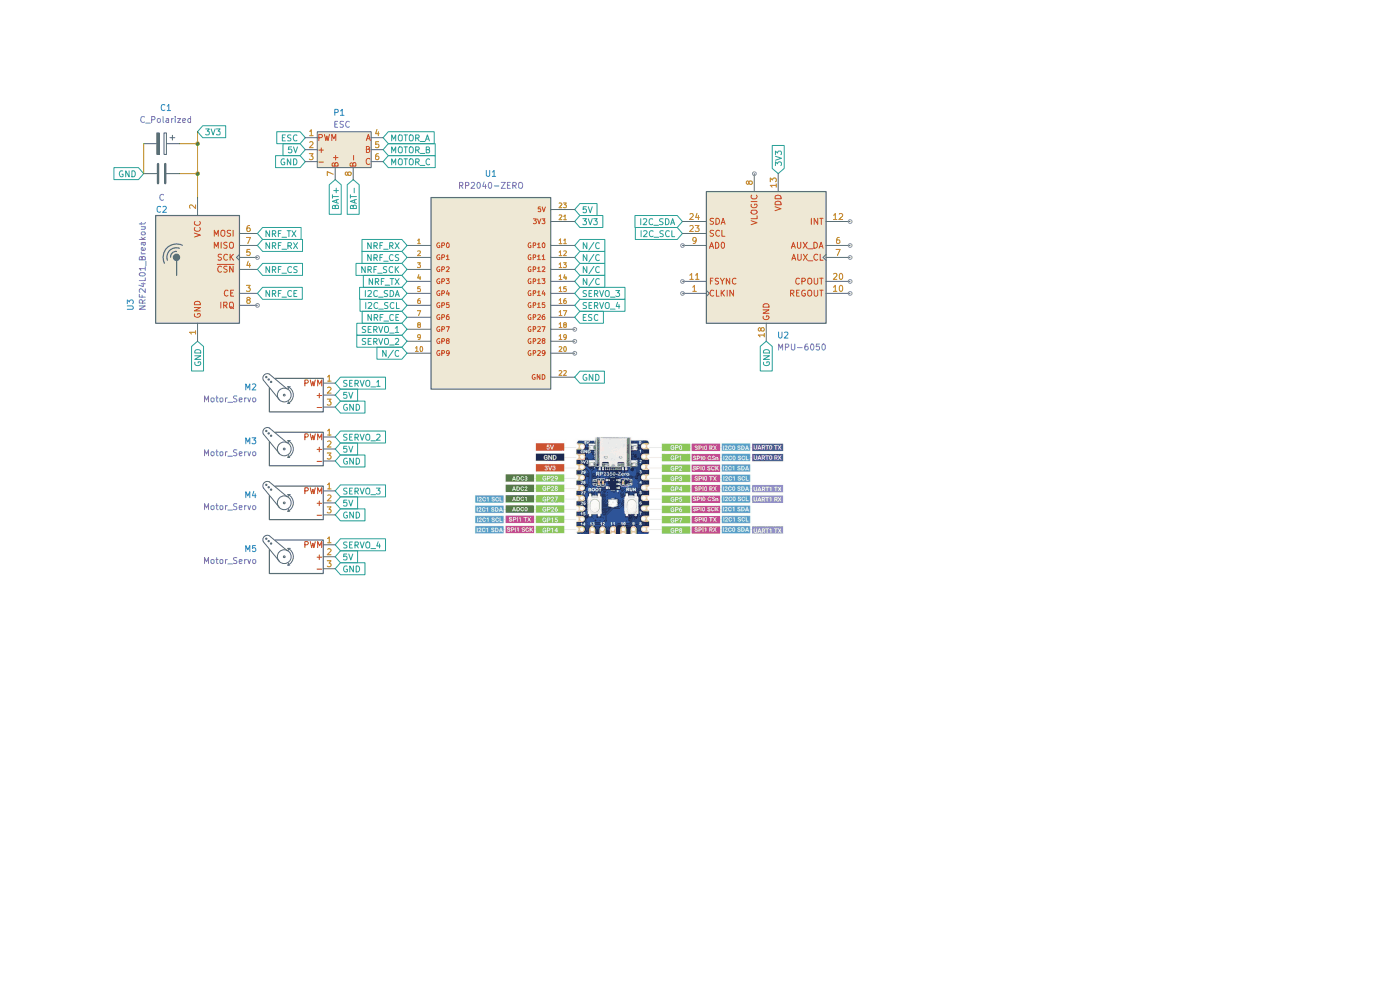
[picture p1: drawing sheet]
(kicad_sch
 (version 20231120)
 (generator "eeschema")
 (generator_version "8.0")
 (paper "A4")
 (lib_symbols
  (symbol "Device:C"
   (pin_numbers hide)
   (pin_names
    (offset 0.254)) (exclude_from_sim no) (in_bom yes) (on_board yes)
   (property "Reference" "C" (at 0.635 2.54 0) (effects (font (size 1.27 1.27)) (justify left)))
   (property "Value" "C" (at 0.635 -2.54 0) (effects (font (size 1.27 1.27)) (justify left)))
   (property "Footprint" "" (at 0.9652 -3.81 0) (effects (font (size 1.27 1.27)) (hide yes)))
   (property "Datasheet" "~" (at 0 0 0) (effects (font (size 1.27 1.27)) (hide yes)))
   (property "Description" "Unpolarized capacitor" (at 0 0 0) (effects (font (size 1.27 1.27)) (hide yes)))
   (symbol "C_0_1"
    (polyline (pts (xy -2.032 -0.762) (xy 2.032 -0.762)) (stroke (width 0.508) (type default)) (fill (type none)))
    (polyline (pts (xy -2.032 0.762) (xy 2.032 0.762)) (stroke (width 0.508) (type default)) (fill (type none))))
   (symbol "C_1_1"
    (pin passive line (at 0 3.81 270) (length 2.794) (name "~" (effects (font (size 1.27 1.27)))) (number "1" (effects (font (size 1.27 1.27)))))
    (pin passive line (at 0 -3.81 90) (length 2.794) (name "~" (effects (font (size 1.27 1.27)))) (number "2" (effects (font (size 1.27 1.27)))))))
  (symbol "Device:C_Polarized"
   (pin_numbers hide)
   (pin_names
    (offset 0.254)) (exclude_from_sim no) (in_bom yes) (on_board yes)
   (property "Reference" "C" (at 0.635 2.54 0) (effects (font (size 1.27 1.27)) (justify left)))
   (property "Value" "C_Polarized" (at 0.635 -2.54 0) (effects (font (size 1.27 1.27)) (justify left)))
   (property "Footprint" "" (at 0.9652 -3.81 0) (effects (font (size 1.27 1.27)) (hide yes)))
   (property "Datasheet" "~" (at 0 0 0) (effects (font (size 1.27 1.27)) (hide yes)))
   (property "Description" "Polarized capacitor" (at 0 0 0) (effects (font (size 1.27 1.27)) (hide yes)))
   (symbol "C_Polarized_0_1"
    (rectangle (start -2.286 0.508) (end 2.286 1.016) (stroke (width 0) (type default)) (fill (type none)))
    (polyline (pts (xy -1.778 2.286) (xy -0.762 2.286)) (stroke (width 0) (type default)) (fill (type none)))
    (polyline (pts (xy -1.27 2.794) (xy -1.27 1.778)) (stroke (width 0) (type default)) (fill (type none)))
    (rectangle (start 2.286 -0.508) (end -2.286 -1.016) (stroke (width 0) (type default)) (fill (type outline))))
   (symbol "C_Polarized_1_1"
    (pin passive line (at 0 3.81 270) (length 2.794) (name "~" (effects (font (size 1.27 1.27)))) (number "1" (effects (font (size 1.27 1.27)))))
    (pin passive line (at 0 -3.81 90) (length 2.794) (name "~" (effects (font (size 1.27 1.27)))) (number "2" (effects (font (size 1.27 1.27)))))))
  (symbol "Motor:Motor_Servo"
   (pin_names
    (offset 0.0254)) (exclude_from_sim no) (in_bom yes) (on_board yes)
   (property "Reference" "M" (at -5.08 4.445 0) (effects (font (size 1.27 1.27)) (justify left)))
   (property "Value" "Motor_Servo" (at -5.08 -4.064 0) (effects (font (size 1.27 1.27)) (justify left top)))
   (property "Footprint" "" (at 0 -4.826 0) (effects (font (size 1.27 1.27)) (hide yes)))
   (property "Datasheet" "http://forums.parallax.com/uploads/attachments/46831/74481.png" (at 0 -4.826 0) (effects (font (size 1.27 1.27)) (hide yes)))
   (property "Description" "Servo Motor (Futaba, HiTec, JR connector)" (at 0 0 0) (effects (font (size 1.27 1.27)) (hide yes)))
   (symbol "Motor_Servo_0_1"
    (polyline (pts (xy 2.413 -1.778) (xy 2.032 -1.778)) (stroke (width 0) (type default)) (fill (type none)))
    (polyline (pts (xy 2.413 -1.778) (xy 2.286 -1.397)) (stroke (width 0) (type default)) (fill (type none)))
    (polyline (pts (xy 2.413 1.778) (xy 1.905 1.778)) (stroke (width 0) (type default)) (fill (type none)))
    (polyline (pts (xy 2.413 1.778) (xy 2.286 1.397)) (stroke (width 0) (type default)) (fill (type none)))
    (polyline (pts (xy 6.35 4.445) (xy 2.54 1.27)) (stroke (width 0) (type default)) (fill (type none)))
    (polyline (pts (xy 7.62 3.175) (xy 4.191 -1.016)) (stroke (width 0) (type default)) (fill (type none)))
    (polyline (pts (xy 5.08 3.556) (xy -5.08 3.556) (xy -5.08 -3.556) (xy 6.35 -3.556) (xy 6.35 1.524)) (stroke (width 0.254) (type default)) (fill (type none)))
    (arc (start 2.413 1.778) (mid 1.2406 0) (end 2.413 -1.778) (stroke (width 0) (type default)) (fill (type none)))
    (circle (center 3.175 0) (radius 0.1778) (stroke (width 0) (type default)) (fill (type none)))
    (circle (center 3.175 0) (radius 1.4224) (stroke (width 0) (type default)) (fill (type none)))
    (circle (center 5.969 2.794) (radius 0.127) (stroke (width 0) (type default)) (fill (type none)))
    (circle (center 6.477 3.302) (radius 0.127) (stroke (width 0) (type default)) (fill (type none)))
    (circle (center 6.985 3.81) (radius 0.127) (stroke (width 0) (type default)) (fill (type none)))
    (arc (start 7.62 3.175) (mid 7.4485 4.2735) (end 6.35 4.445) (stroke (width 0) (type default)) (fill (type none))))
   (symbol "Motor_Servo_1_1"
    (pin passive line (at -7.62 2.54 0) (length 2.54) (name "PWM" (effects (font (size 1.27 1.27)))) (number "1" (effects (font (size 1.27 1.27)))))
    (pin passive line (at -7.62 0 0) (length 2.54) (name "+" (effects (font (size 1.27 1.27)))) (number "2" (effects (font (size 1.27 1.27)))))
    (pin passive line (at -7.62 -2.54 0) (length 2.54) (name "-" (effects (font (size 1.27 1.27)))) (number "3" (effects (font (size 1.27 1.27)))))))
  (symbol "Motor_Servo_1"
   (pin_names
    (offset 0.0254)) (exclude_from_sim no) (in_bom yes) (on_board yes)
   (property "Reference" "P1" (at -1.778 7.874 0) (effects (font (size 1.27 1.27)) (justify left)))
   (property "Value" "ESC" (at -1.778 5.334 0) (effects (font (size 1.27 1.27)) (justify left)))
   (property "Footprint" "" (at 0 -4.826 0) (effects (font (size 1.27 1.27)) (hide yes)))
   (property "Datasheet" "http://forums.parallax.com/uploads/attachments/46831/74481.png" (at 0 -4.826 0) (effects (font (size 1.27 1.27)) (hide yes)))
   (property "Description" "Servo Motor (Futaba, HiTec, JR connector)" (at 0 0 0) (effects (font (size 1.27 1.27)) (hide yes)))
   (symbol "Motor_Servo_1_0_1"
    (rectangle (start -5.08 3.81) (end 6.35 -3.81) (stroke (width 0) (type default)) (fill (type background))))
   (symbol "Motor_Servo_1_1_1"
    (pin passive line (at -7.62 2.54 0) (length 2.54) (name "PWM" (effects (font (size 1.27 1.27)))) (number "1" (effects (font (size 1.27 1.27)))))
    (pin passive line (at -7.62 0 0) (length 2.54) (name "+" (effects (font (size 1.27 1.27)))) (number "2" (effects (font (size 1.27 1.27)))))
    (pin passive line (at -7.62 -2.54 0) (length 2.54) (name "-" (effects (font (size 1.27 1.27)))) (number "3" (effects (font (size 1.27 1.27)))))
    (pin passive line (at 8.89 2.54 180) (length 2.54) (name "A" (effects (font (size 1.27 1.27)))) (number "4" (effects (font (size 1.27 1.27)))))
    (pin passive line (at 8.89 0 180) (length 2.54) (name "B" (effects (font (size 1.27 1.27)))) (number "5" (effects (font (size 1.27 1.27)))))
    (pin passive line (at 8.89 -2.54 180) (length 2.54) (name "C" (effects (font (size 1.27 1.27)))) (number "6" (effects (font (size 1.27 1.27)))))
    (pin passive line (at -1.27 -6.35 90) (length 2.54) (name "B+" (effects (font (size 1.27 1.27)))) (number "7" (effects (font (size 1.27 1.27)))))
    (pin passive line (at 2.54 -6.35 90) (length 2.54) (name "B-" (effects (font (size 1.27 1.27)))) (number "8" (effects (font (size 1.27 1.27)))))))
  (symbol "RF:NRF24L01_Breakout"
   (pin_names
    (offset 1.016)) (exclude_from_sim no) (in_bom yes) (on_board yes)
   (property "Reference" "U" (at -8.89 12.7 0) (effects (font (size 1.27 1.27)) (justify left)))
   (property "Value" "NRF24L01_Breakout" (at 3.81 12.7 0) (effects (font (size 1.27 1.27)) (justify left)))
   (property "Footprint" "RF_Module:nRF24L01_Breakout" (at 3.81 15.24 0) (effects (font (size 1.27 1.27)
    (italic yes)) (justify left) (hide yes)))
   (property "Datasheet" "http://www.nordicsemi.com/eng/content/download/2730/34105/file/nRF24L01_Product_Specification_v2_0.pdf" (at 0 -2.54 0) (effects (font (size 1.27 1.27)) (hide yes)))
   (property "Description" "Ultra low power 2.4GHz RF Transceiver, Carrier PCB" (at 0 0 0) (effects (font (size 1.27 1.27)) (hide yes)))
   (symbol "NRF24L01_Breakout_0_1"
    (rectangle (start -8.89 11.43) (end 8.89 -11.43) (stroke (width 0.254) (type default)) (fill (type background)))
    (polyline (pts (xy 4.445 1.905) (xy 4.445 -1.27)) (stroke (width 0.254) (type default)) (fill (type none)))
    (circle (center 4.445 2.54) (radius 0.635) (stroke (width 0.254) (type default)) (fill (type outline)))
    (arc (start 5.715 2.54) (mid 5.3521 3.4546) (end 4.445 3.81) (stroke (width 0.254) (type default)) (fill (type none)))
    (arc (start 6.35 1.905) (mid 5.8763 3.9854) (end 3.81 4.445) (stroke (width 0.254) (type default)) (fill (type none)))
    (arc (start 6.985 1.27) (mid 6.453 4.548) (end 3.175 5.08) (stroke (width 0.254) (type default)) (fill (type none))))
   (symbol "NRF24L01_Breakout_1_1"
    (pin power_in line (at 0 -15.24 90) (length 3.81) (name "GND" (effects (font (size 1.27 1.27)))) (number "1" (effects (font (size 1.27 1.27)))))
    (pin power_in line (at 0 15.24 270) (length 3.81) (name "VCC" (effects (font (size 1.27 1.27)))) (number "2" (effects (font (size 1.27 1.27)))))
    (pin input line (at -12.7 -5.08 0) (length 3.81) (name "CE" (effects (font (size 1.27 1.27)))) (number "3" (effects (font (size 1.27 1.27)))))
    (pin input line (at -12.7 0 0) (length 3.81) (name "~{CSN}" (effects (font (size 1.27 1.27)))) (number "4" (effects (font (size 1.27 1.27)))))
    (pin input clock (at -12.7 2.54 0) (length 3.81) (name "SCK" (effects (font (size 1.27 1.27)))) (number "5" (effects (font (size 1.27 1.27)))))
    (pin input line (at -12.7 7.62 0) (length 3.81) (name "MOSI" (effects (font (size 1.27 1.27)))) (number "6" (effects (font (size 1.27 1.27)))))
    (pin output line (at -12.7 5.08 0) (length 3.81) (name "MISO" (effects (font (size 1.27 1.27)))) (number "7" (effects (font (size 1.27 1.27)))))
    (pin output line (at -12.7 -7.62 0) (length 3.81) (name "IRQ" (effects (font (size 1.27 1.27)))) (number "8" (effects (font (size 1.27 1.27)))))))
  (symbol "RP2040-ZERO:RP2040-ZERO"
   (pin_names
    (offset 1.016)) (exclude_from_sim no) (in_bom yes) (on_board yes)
   (property "Reference" "U" (at -12.7 21.082 0) (effects (font (size 1.27 1.27)) (justify left bottom)))
   (property "Value" "RP2040-ZERO" (at -12.7 -22.86 0) (effects (font (size 1.27 1.27)) (justify left bottom)))
   (property "Footprint" "RP2040-ZERO:MODULE_RP2040-ZERO" (at 0 0 0) (effects (font (size 1.27 1.27)) (justify bottom) (hide yes)))
   (property "Datasheet" "" (at 0 0 0) (effects (font (size 1.27 1.27)) (hide yes)))
   (property "Description" "" (at 0 0 0) (effects (font (size 1.27 1.27)) (hide yes)))
   (property "MF" "Waveshare Electronics" (at 0 0 0) (effects (font (size 1.27 1.27)) (justify bottom) (hide yes)))
   (property "MAXIMUM_PACKAGE_HEIGHT" "5.35mm" (at 0 0 0) (effects (font (size 1.27 1.27)) (justify bottom) (hide yes)))
   (property "Package" "Package" (at 0 0 0) (effects (font (size 1.27 1.27)) (justify bottom) (hide yes)))
   (property "Price" "None" (at 0 0 0) (effects (font (size 1.27 1.27)) (justify bottom) (hide yes)))
   (property "Check_prices" "https://www.snapeda.com/parts/RP2040-ZERO/Waveshare+Electronics/view-part/?ref=eda" (at 0 0 0) (effects (font (size 1.27 1.27)) (justify bottom) (hide yes)))
   (property "STANDARD" "Manufacturer Recommendations" (at 0 0 0) (effects (font (size 1.27 1.27)) (justify bottom) (hide yes)))
   (property "PARTREV" "NA" (at 0 0 0) (effects (font (size 1.27 1.27)) (justify bottom) (hide yes)))
   (property "SnapEDA_Link" "https://www.snapeda.com/parts/RP2040-ZERO/Waveshare+Electronics/view-part/?ref=snap" (at 0 0 0) (effects (font (size 1.27 1.27)) (justify bottom) (hide yes)))
   (property "MP" "RP2040-ZERO" (at 0 0 0) (effects (font (size 1.27 1.27)) (justify bottom) (hide yes)))
   (property "Description_1" "\n                        \n                            Low-Cost, High-Performance Pico-Like MCU Board Based On Raspberry Pi Microcontroller RP2040\n                        \n" (at 0 0 0) (effects (font (size 1.27 1.27)) (justify bottom) (hide yes)))
   (property "Availability" "Not in stock" (at 0 0 0) (effects (font (size 1.27 1.27)) (justify bottom) (hide yes)))
   (property "MANUFACTURER" "Waveshare" (at 0 0 0) (effects (font (size 1.27 1.27)) (justify bottom) (hide yes)))
   (symbol "RP2040-ZERO_0_0"
    (rectangle (start -12.7 -20.32) (end 12.7 20.32) (stroke (width 0.254) (type default)) (fill (type background)))
    (pin bidirectional line (at -17.78 10.16 0) (length 5.08) (name "GP0" (effects (font (size 1.016 1.016)))) (number "1" (effects (font (size 1.016 1.016)))))
    (pin bidirectional line (at -17.78 -12.7 0) (length 5.08) (name "GP9" (effects (font (size 1.016 1.016)))) (number "10" (effects (font (size 1.016 1.016)))))
    (pin bidirectional line (at 17.78 10.16 180) (length 5.08) (name "GP10" (effects (font (size 1.016 1.016)))) (number "11" (effects (font (size 1.016 1.016)))))
    (pin bidirectional line (at 17.78 7.62 180) (length 5.08) (name "GP11" (effects (font (size 1.016 1.016)))) (number "12" (effects (font (size 1.016 1.016)))))
    (pin bidirectional line (at 17.78 5.08 180) (length 5.08) (name "GP12" (effects (font (size 1.016 1.016)))) (number "13" (effects (font (size 1.016 1.016)))))
    (pin bidirectional line (at 17.78 2.54 180) (length 5.08) (name "GP13" (effects (font (size 1.016 1.016)))) (number "14" (effects (font (size 1.016 1.016)))))
    (pin bidirectional line (at 17.78 0 180) (length 5.08) (name "GP14" (effects (font (size 1.016 1.016)))) (number "15" (effects (font (size 1.016 1.016)))))
    (pin bidirectional line (at 17.78 -2.54 180) (length 5.08) (name "GP15" (effects (font (size 1.016 1.016)))) (number "16" (effects (font (size 1.016 1.016)))))
    (pin bidirectional line (at 17.78 -5.08 180) (length 5.08) (name "GP26" (effects (font (size 1.016 1.016)))) (number "17" (effects (font (size 1.016 1.016)))))
    (pin bidirectional line (at 17.78 -7.62 180) (length 5.08) (name "GP27" (effects (font (size 1.016 1.016)))) (number "18" (effects (font (size 1.016 1.016)))))
    (pin bidirectional line (at 17.78 -10.16 180) (length 5.08) (name "GP28" (effects (font (size 1.016 1.016)))) (number "19" (effects (font (size 1.016 1.016)))))
    (pin bidirectional line (at -17.78 7.62 0) (length 5.08) (name "GP1" (effects (font (size 1.016 1.016)))) (number "2" (effects (font (size 1.016 1.016)))))
    (pin bidirectional line (at 17.78 -12.7 180) (length 5.08) (name "GP29" (effects (font (size 1.016 1.016)))) (number "20" (effects (font (size 1.016 1.016)))))
    (pin power_in line (at 17.78 15.24 180) (length 5.08) (name "3V3" (effects (font (size 1.016 1.016)))) (number "21" (effects (font (size 1.016 1.016)))))
    (pin power_in line (at 17.78 -17.78 180) (length 5.08) (name "GND" (effects (font (size 1.016 1.016)))) (number "22" (effects (font (size 1.016 1.016)))))
    (pin power_in line (at 17.78 17.78 180) (length 5.08) (name "5V" (effects (font (size 1.016 1.016)))) (number "23" (effects (font (size 1.016 1.016)))))
    (pin bidirectional line (at -17.78 5.08 0) (length 5.08) (name "GP2" (effects (font (size 1.016 1.016)))) (number "3" (effects (font (size 1.016 1.016)))))
    (pin bidirectional line (at -17.78 2.54 0) (length 5.08) (name "GP3" (effects (font (size 1.016 1.016)))) (number "4" (effects (font (size 1.016 1.016)))))
    (pin bidirectional line (at -17.78 0 0) (length 5.08) (name "GP4" (effects (font (size 1.016 1.016)))) (number "5" (effects (font (size 1.016 1.016)))))
    (pin bidirectional line (at -17.78 -2.54 0) (length 5.08) (name "GP5" (effects (font (size 1.016 1.016)))) (number "6" (effects (font (size 1.016 1.016)))))
    (pin bidirectional line (at -17.78 -5.08 0) (length 5.08) (name "GP6" (effects (font (size 1.016 1.016)))) (number "7" (effects (font (size 1.016 1.016)))))
    (pin bidirectional line (at -17.78 -7.62 0) (length 5.08) (name "GP7" (effects (font (size 1.016 1.016)))) (number "8" (effects (font (size 1.016 1.016)))))
    (pin bidirectional line (at -17.78 -10.16 0) (length 5.08) (name "GP8" (effects (font (size 1.016 1.016)))) (number "9" (effects (font (size 1.016 1.016)))))))
  (symbol "Sensor_Motion:MPU-6050" (exclude_from_sim no) (in_bom yes) (on_board yes)
   (property "Reference" "U" (at -11.43 13.97 0) (effects (font (size 1.27 1.27))))
   (property "Value" "MPU-6050" (at 7.62 -15.24 0) (effects (font (size 1.27 1.27))))
   (property "Footprint" "Sensor_Motion:InvenSense_QFN-24_4x4mm_P0.5mm" (at 0 -20.32 0) (effects (font (size 1.27 1.27)) (hide yes)))
   (property "Datasheet" "https://invensense.tdk.com/wp-content/uploads/2015/02/MPU-6000-Datasheet1.pdf" (at 0 -3.81 0) (effects (font (size 1.27 1.27)) (hide yes)))
   (property "Description" "InvenSense 6-Axis Motion Sensor, Gyroscope, Accelerometer, I2C" (at 0 0 0) (effects (font (size 1.27 1.27)) (hide yes)))
   (symbol "MPU-6050_0_0"
    (text "" (at 12.7 -2.54 0) (effects (font (size 1.27 1.27)))))
   (symbol "MPU-6050_0_1"
    (rectangle (start -12.7 13.97) (end 12.7 -13.97) (stroke (width 0.254) (type default)) (fill (type background))))
   (symbol "MPU-6050_1_1"
    (pin input clock (at -17.78 -7.62 0) (length 5.08) (name "CLKIN" (effects (font (size 1.27 1.27)))) (number "1" (effects (font (size 1.27 1.27)))))
    (pin passive line (at 17.78 -7.62 180) (length 5.08) (name "REGOUT" (effects (font (size 1.27 1.27)))) (number "10" (effects (font (size 1.27 1.27)))))
    (pin input line (at -17.78 -5.08 0) (length 5.08) (name "FSYNC" (effects (font (size 1.27 1.27)))) (number "11" (effects (font (size 1.27 1.27)))))
    (pin output line (at 17.78 7.62 180) (length 5.08) (name "INT" (effects (font (size 1.27 1.27)))) (number "12" (effects (font (size 1.27 1.27)))))
    (pin power_in line (at 2.54 17.78 270) (length 3.81) (name "VDD" (effects (font (size 1.27 1.27)))) (number "13" (effects (font (size 1.27 1.27)))))
    (pin no_connect line (at -12.7 -10.16 0) (length 2.54) hide (name "NC" (effects (font (size 1.27 1.27)))) (number "14" (effects (font (size 1.27 1.27)))))
    (pin no_connect line (at 12.7 12.7 180) (length 2.54) hide (name "NC" (effects (font (size 1.27 1.27)))) (number "15" (effects (font (size 1.27 1.27)))))
    (pin no_connect line (at 12.7 10.16 180) (length 2.54) hide (name "NC" (effects (font (size 1.27 1.27)))) (number "16" (effects (font (size 1.27 1.27)))))
    (pin no_connect line (at 12.7 5.08 180) (length 2.54) hide (name "NC" (effects (font (size 1.27 1.27)))) (number "17" (effects (font (size 1.27 1.27)))))
    (pin power_in line (at 0 -17.78 90) (length 3.81) (name "GND" (effects (font (size 1.27 1.27)))) (number "18" (effects (font (size 1.27 1.27)))))
    (pin no_connect line (at 12.7 -10.16 180) (length 2.54) hide (name "RESV" (effects (font (size 1.27 1.27)))) (number "19" (effects (font (size 1.27 1.27)))))
    (pin no_connect line (at -12.7 12.7 0) (length 2.54) hide (name "NC" (effects (font (size 1.27 1.27)))) (number "2" (effects (font (size 1.27 1.27)))))
    (pin passive line (at 17.78 -5.08 180) (length 5.08) (name "CPOUT" (effects (font (size 1.27 1.27)))) (number "20" (effects (font (size 1.27 1.27)))))
    (pin no_connect line (at 12.7 -2.54 180) (length 2.54) hide (name "RESV" (effects (font (size 1.27 1.27)))) (number "21" (effects (font (size 1.27 1.27)))))
    (pin no_connect line (at 12.7 -12.7 180) (length 2.54) hide (name "RESV" (effects (font (size 1.27 1.27)))) (number "22" (effects (font (size 1.27 1.27)))))
    (pin input line (at -17.78 5.08 0) (length 5.08) (name "SCL" (effects (font (size 1.27 1.27)))) (number "23" (effects (font (size 1.27 1.27)))))
    (pin bidirectional line (at -17.78 7.62 0) (length 5.08) (name "SDA" (effects (font (size 1.27 1.27)))) (number "24" (effects (font (size 1.27 1.27)))))
    (pin no_connect line (at -12.7 10.16 0) (length 2.54) hide (name "NC" (effects (font (size 1.27 1.27)))) (number "3" (effects (font (size 1.27 1.27)))))
    (pin no_connect line (at -12.7 0 0) (length 2.54) hide (name "NC" (effects (font (size 1.27 1.27)))) (number "4" (effects (font (size 1.27 1.27)))))
    (pin no_connect line (at -12.7 -2.54 0) (length 2.54) hide (name "NC" (effects (font (size 1.27 1.27)))) (number "5" (effects (font (size 1.27 1.27)))))
    (pin bidirectional line (at 17.78 2.54 180) (length 5.08) (name "AUX_DA" (effects (font (size 1.27 1.27)))) (number "6" (effects (font (size 1.27 1.27)))))
    (pin output clock (at 17.78 0 180) (length 5.08) (name "AUX_CL" (effects (font (size 1.27 1.27)))) (number "7" (effects (font (size 1.27 1.27)))))
    (pin power_in line (at -2.54 17.78 270) (length 3.81) (name "VLOGIC" (effects (font (size 1.27 1.27)))) (number "8" (effects (font (size 1.27 1.27)))))
    (pin input line (at -17.78 2.54 0) (length 5.08) (name "AD0" (effects (font (size 1.27 1.27)))) (number "9" (effects (font (size 1.27 1.27))))))))
 (junction
  (at 41.91 30.48)
  (diameter 0)
  (color 0 0 0 0))
 (junction
  (at 41.91 36.83)
  (diameter 0)
  (color 0 0 0 0))
 (wire
  (pts (xy 41.91 30.48) (xy 41.91 36.83))
  (stroke (width 0) (type default)))
 (wire
  (pts (xy 38.1 30.48) (xy 41.91 30.48))
  (stroke (width 0) (type default)))
 (wire
  (pts (xy 30.48 30.48) (xy 30.48 36.83))
  (stroke (width 0) (type default)))
 (wire
  (pts (xy 41.91 36.83) (xy 41.91 41.91))
  (stroke (width 0) (type default)))
 (wire
  (pts (xy 41.91 27.94) (xy 41.91 30.48))
  (stroke (width 0) (type default)))
 (wire
  (pts (xy 38.1 36.83) (xy 41.91 36.83))
  (stroke (width 0) (type default)))
 (image
  (at 133.35 102.87)
  (scale 0.329388)
  (data))
 (global_label "GND"
  (shape input)
  (at 41.91 72.39 270)
  (fields_autoplaced yes)
  (effects (font (size 1.27 1.27)) (justify right))
  (property "Intersheetrefs" "${INTERSHEET_REFS}" (at 41.91 79.2457 90) (effects (font (size 1.27 1.27)) (justify right) (hide yes))))
 (global_label "NRF_CS"
  (shape input)
  (at 54.61 57.15 0)
  (fields_autoplaced yes)
  (effects (font (size 1.27 1.27)) (justify left))
  (property "Intersheetrefs" "${INTERSHEET_REFS}" (at 64.7314 57.15 0) (effects (font (size 1.27 1.27)) (justify left) (hide yes))))
 (global_label "BAT+"
  (shape input)
  (at 71.12 38.1 270)
  (fields_autoplaced yes)
  (effects (font (size 1.27 1.27)) (justify right))
  (property "Intersheetrefs" "${INTERSHEET_REFS}" (at 71.12 45.9838 90) (effects (font (size 1.27 1.27)) (justify right) (hide yes))))
 (global_label "GND"
  (shape input)
  (at 162.56 72.39 270)
  (fields_autoplaced yes)
  (effects (font (size 1.27 1.27)) (justify right))
  (property "Intersheetrefs" "${INTERSHEET_REFS}" (at 162.56 79.2457 90) (effects (font (size 1.27 1.27)) (justify right) (hide yes))))
 (global_label "N{slash}C"
  (shape input)
  (at 121.92 52.07 0)
  (fields_autoplaced yes)
  (effects (font (size 1.27 1.27)) (justify left))
  (property "Intersheetrefs" "${INTERSHEET_REFS}" (at 128.8362 52.07 0) (effects (font (size 1.27 1.27)) (justify left) (hide yes))))
 (global_label "5V"
  (shape input)
  (at 121.92 44.45 0)
  (fields_autoplaced yes)
  (effects (font (size 1.27 1.27)) (justify left))
  (property "Intersheetrefs" "${INTERSHEET_REFS}" (at 127.2033 44.45 0) (effects (font (size 1.27 1.27)) (justify left) (hide yes))))
 (global_label "5V"
  (shape input)
  (at 71.12 95.25 0)
  (fields_autoplaced yes)
  (effects (font (size 1.27 1.27)) (justify left))
  (property "Intersheetrefs" "${INTERSHEET_REFS}" (at 76.4033 95.25 0) (effects (font (size 1.27 1.27)) (justify left) (hide yes))))
 (global_label "5V"
  (shape input)
  (at 71.12 83.82 0)
  (fields_autoplaced yes)
  (effects (font (size 1.27 1.27)) (justify left))
  (property "Intersheetrefs" "${INTERSHEET_REFS}" (at 76.4033 83.82 0) (effects (font (size 1.27 1.27)) (justify left) (hide yes))))
 (global_label "N{slash}C"
  (shape input)
  (at 121.92 54.61 0)
  (fields_autoplaced yes)
  (effects (font (size 1.27 1.27)) (justify left))
  (property "Intersheetrefs" "${INTERSHEET_REFS}" (at 128.8362 54.61 0) (effects (font (size 1.27 1.27)) (justify left) (hide yes))))
 (global_label "ESC"
  (shape input)
  (at 64.77 29.21 180)
  (fields_autoplaced yes)
  (effects (font (size 1.27 1.27)) (justify right))
  (property "Intersheetrefs" "${INTERSHEET_REFS}" (at 58.1563 29.21 0) (effects (font (size 1.27 1.27)) (justify right) (hide yes))))
 (global_label "MOTOR_C"
  (shape input)
  (at 81.28 34.29 0)
  (fields_autoplaced yes)
  (effects (font (size 1.27 1.27)) (justify left))
  (property "Intersheetrefs" "${INTERSHEET_REFS}" (at 92.8528 34.29 0) (effects (font (size 1.27 1.27)) (justify left) (hide yes))))
 (global_label "NRF_CE"
  (shape input)
  (at 54.61 62.23 0)
  (fields_autoplaced yes)
  (effects (font (size 1.27 1.27)) (justify left))
  (property "Intersheetrefs" "${INTERSHEET_REFS}" (at 64.6709 62.23 0) (effects (font (size 1.27 1.27)) (justify left) (hide yes))))
 (global_label "NRF_TX"
  (shape input)
  (at 54.61 49.53 0)
  (fields_autoplaced yes)
  (effects (font (size 1.27 1.27)) (justify left))
  (property "Intersheetrefs" "${INTERSHEET_REFS}" (at 64.429 49.53 0) (effects (font (size 1.27 1.27)) (justify left) (hide yes))))
 (global_label "MOTOR_A"
  (shape input)
  (at 81.28 29.21 0)
  (fields_autoplaced yes)
  (effects (font (size 1.27 1.27)) (justify left))
  (property "Intersheetrefs" "${INTERSHEET_REFS}" (at 92.6714 29.21 0) (effects (font (size 1.27 1.27)) (justify left) (hide yes))))
 (global_label "SERVO_2"
  (shape input)
  (at 71.12 92.71 0)
  (fields_autoplaced yes)
  (effects (font (size 1.27 1.27)) (justify left))
  (property "Intersheetrefs" "${INTERSHEET_REFS}" (at 82.3299 92.71 0) (effects (font (size 1.27 1.27)) (justify left) (hide yes))))
 (global_label "GND"
  (shape input)
  (at 71.12 120.65 0)
  (fields_autoplaced yes)
  (effects (font (size 1.27 1.27)) (justify left))
  (property "Intersheetrefs" "${INTERSHEET_REFS}" (at 77.9757 120.65 0) (effects (font (size 1.27 1.27)) (justify left) (hide yes))))
 (global_label "GND"
  (shape input)
  (at 71.12 86.36 0)
  (fields_autoplaced yes)
  (effects (font (size 1.27 1.27)) (justify left))
  (property "Intersheetrefs" "${INTERSHEET_REFS}" (at 77.9757 86.36 0) (effects (font (size 1.27 1.27)) (justify left) (hide yes))))
 (global_label "MOTOR_B"
  (shape input)
  (at 81.28 31.75 0)
  (fields_autoplaced yes)
  (effects (font (size 1.27 1.27)) (justify left))
  (property "Intersheetrefs" "${INTERSHEET_REFS}" (at 92.8528 31.75 0) (effects (font (size 1.27 1.27)) (justify left) (hide yes))))
 (global_label "NRF_RX"
  (shape input)
  (at 86.36 52.07 180)
  (fields_autoplaced yes)
  (effects (font (size 1.27 1.27)) (justify right))
  (property "Intersheetrefs" "${INTERSHEET_REFS}" (at 76.2386 52.07 0) (effects (font (size 1.27 1.27)) (justify right) (hide yes))))
 (global_label "I2C_SCL"
  (shape input)
  (at 144.78 49.53 180)
  (fields_autoplaced yes)
  (effects (font (size 1.27 1.27)) (justify right))
  (property "Intersheetrefs" "${INTERSHEET_REFS}" (at 134.2353 49.53 0) (effects (font (size 1.27 1.27)) (justify right) (hide yes))))
 (global_label "SERVO_4"
  (shape input)
  (at 121.92 64.77 0)
  (fields_autoplaced yes)
  (effects (font (size 1.27 1.27)) (justify left))
  (property "Intersheetrefs" "${INTERSHEET_REFS}" (at 133.1299 64.77 0) (effects (font (size 1.27 1.27)) (justify left) (hide yes))))
 (global_label "GND"
  (shape input)
  (at 71.12 109.22 0)
  (fields_autoplaced yes)
  (effects (font (size 1.27 1.27)) (justify left))
  (property "Intersheetrefs" "${INTERSHEET_REFS}" (at 77.9757 109.22 0) (effects (font (size 1.27 1.27)) (justify left) (hide yes))))
 (global_label "5V"
  (shape input)
  (at 71.12 118.11 0)
  (fields_autoplaced yes)
  (effects (font (size 1.27 1.27)) (justify left))
  (property "Intersheetrefs" "${INTERSHEET_REFS}" (at 76.4033 118.11 0) (effects (font (size 1.27 1.27)) (justify left) (hide yes))))
 (global_label "I2C_SDA"
  (shape input)
  (at 86.36 62.23 180)
  (fields_autoplaced yes)
  (effects (font (size 1.27 1.27)) (justify right))
  (property "Intersheetrefs" "${INTERSHEET_REFS}" (at 75.7548 62.23 0) (effects (font (size 1.27 1.27)) (justify right) (hide yes))))
 (global_label "SERVO_2"
  (shape input)
  (at 86.36 72.39 180)
  (fields_autoplaced yes)
  (effects (font (size 1.27 1.27)) (justify right))
  (property "Intersheetrefs" "${INTERSHEET_REFS}" (at 75.1501 72.39 0) (effects (font (size 1.27 1.27)) (justify right) (hide yes))))
 (global_label "ESC"
  (shape input)
  (at 121.92 67.31 0)
  (fields_autoplaced yes)
  (effects (font (size 1.27 1.27)) (justify left))
  (property "Intersheetrefs" "${INTERSHEET_REFS}" (at 128.5337 67.31 0) (effects (font (size 1.27 1.27)) (justify left) (hide yes))))
 (global_label "N{slash}C"
  (shape input)
  (at 86.36 74.93 180)
  (fields_autoplaced yes)
  (effects (font (size 1.27 1.27)) (justify right))
  (property "Intersheetrefs" "${INTERSHEET_REFS}" (at 79.4438 74.93 0) (effects (font (size 1.27 1.27)) (justify right) (hide yes))))
 (global_label "GND"
  (shape input)
  (at 64.77 34.29 180)
  (fields_autoplaced yes)
  (effects (font (size 1.27 1.27)) (justify right))
  (property "Intersheetrefs" "${INTERSHEET_REFS}" (at 57.9143 34.29 0) (effects (font (size 1.27 1.27)) (justify right) (hide yes))))
 (global_label "NRF_RX"
  (shape input)
  (at 54.61 52.07 0)
  (fields_autoplaced yes)
  (effects (font (size 1.27 1.27)) (justify left))
  (property "Intersheetrefs" "${INTERSHEET_REFS}" (at 64.7314 52.07 0) (effects (font (size 1.27 1.27)) (justify left) (hide yes))))
 (global_label "NRF_TX"
  (shape input)
  (at 86.36 59.69 180)
  (fields_autoplaced yes)
  (effects (font (size 1.27 1.27)) (justify right))
  (property "Intersheetrefs" "${INTERSHEET_REFS}" (at 76.541 59.69 0) (effects (font (size 1.27 1.27)) (justify right) (hide yes))))
 (global_label "3V3"
  (shape input)
  (at 121.92 46.99 0)
  (fields_autoplaced yes)
  (effects (font (size 1.27 1.27)) (justify left))
  (property "Intersheetrefs" "${INTERSHEET_REFS}" (at 128.4128 46.99 0) (effects (font (size 1.27 1.27)) (justify left) (hide yes))))
 (global_label "SERVO_3"
  (shape input)
  (at 71.12 104.14 0)
  (fields_autoplaced yes)
  (effects (font (size 1.27 1.27)) (justify left))
  (property "Intersheetrefs" "${INTERSHEET_REFS}" (at 82.3299 104.14 0) (effects (font (size 1.27 1.27)) (justify left) (hide yes))))
 (global_label "N{slash}C"
  (shape input)
  (at 121.92 59.69 0)
  (fields_autoplaced yes)
  (effects (font (size 1.27 1.27)) (justify left))
  (property "Intersheetrefs" "${INTERSHEET_REFS}" (at 128.8362 59.69 0) (effects (font (size 1.27 1.27)) (justify left) (hide yes))))
 (global_label "5V"
  (shape input)
  (at 71.12 106.68 0)
  (fields_autoplaced yes)
  (effects (font (size 1.27 1.27)) (justify left))
  (property "Intersheetrefs" "${INTERSHEET_REFS}" (at 76.4033 106.68 0) (effects (font (size 1.27 1.27)) (justify left) (hide yes))))
 (global_label "SERVO_1"
  (shape input)
  (at 86.36 69.85 180)
  (fields_autoplaced yes)
  (effects (font (size 1.27 1.27)) (justify right))
  (property "Intersheetrefs" "${INTERSHEET_REFS}" (at 75.1501 69.85 0) (effects (font (size 1.27 1.27)) (justify right) (hide yes))))
 (global_label "SERVO_3"
  (shape input)
  (at 121.92 62.23 0)
  (fields_autoplaced yes)
  (effects (font (size 1.27 1.27)) (justify left))
  (property "Intersheetrefs" "${INTERSHEET_REFS}" (at 133.1299 62.23 0) (effects (font (size 1.27 1.27)) (justify left) (hide yes))))
 (global_label "SERVO_1"
  (shape input)
  (at 71.12 81.28 0)
  (fields_autoplaced yes)
  (effects (font (size 1.27 1.27)) (justify left))
  (property "Intersheetrefs" "${INTERSHEET_REFS}" (at 82.3299 81.28 0) (effects (font (size 1.27 1.27)) (justify left) (hide yes))))
 (global_label "5V"
  (shape input)
  (at 64.77 31.75 180)
  (fields_autoplaced yes)
  (effects (font (size 1.27 1.27)) (justify right))
  (property "Intersheetrefs" "${INTERSHEET_REFS}" (at 59.4867 31.75 0) (effects (font (size 1.27 1.27)) (justify right) (hide yes))))
 (global_label "GND"
  (shape input)
  (at 30.48 36.83 180)
  (fields_autoplaced yes)
  (effects (font (size 1.27 1.27)) (justify right))
  (property "Intersheetrefs" "${INTERSHEET_REFS}" (at 23.6243 36.83 0) (effects (font (size 1.27 1.27)) (justify right) (hide yes))))
 (global_label "SERVO_4"
  (shape input)
  (at 71.12 115.57 0)
  (fields_autoplaced yes)
  (effects (font (size 1.27 1.27)) (justify left))
  (property "Intersheetrefs" "${INTERSHEET_REFS}" (at 82.3299 115.57 0) (effects (font (size 1.27 1.27)) (justify left) (hide yes))))
 (global_label "NRF_CS"
  (shape input)
  (at 86.36 54.61 180)
  (fields_autoplaced yes)
  (effects (font (size 1.27 1.27)) (justify right))
  (property "Intersheetrefs" "${INTERSHEET_REFS}" (at 76.2386 54.61 0) (effects (font (size 1.27 1.27)) (justify right) (hide yes))))
 (global_label "N{slash}C"
  (shape input)
  (at 121.92 57.15 0)
  (fields_autoplaced yes)
  (effects (font (size 1.27 1.27)) (justify left))
  (property "Intersheetrefs" "${INTERSHEET_REFS}" (at 128.8362 57.15 0) (effects (font (size 1.27 1.27)) (justify left) (hide yes))))
 (global_label "3V3"
  (shape input)
  (at 165.1 36.83 90)
  (fields_autoplaced yes)
  (effects (font (size 1.27 1.27)) (justify left))
  (property "Intersheetrefs" "${INTERSHEET_REFS}" (at 165.1 30.3372 90) (effects (font (size 1.27 1.27)) (justify left) (hide yes))))
 (global_label "NRF_CE"
  (shape input)
  (at 86.36 67.31 180)
  (fields_autoplaced yes)
  (effects (font (size 1.27 1.27)) (justify right))
  (property "Intersheetrefs" "${INTERSHEET_REFS}" (at 76.2991 67.31 0) (effects (font (size 1.27 1.27)) (justify right) (hide yes))))
 (global_label "GND"
  (shape input)
  (at 121.92 80.01 0)
  (fields_autoplaced yes)
  (effects (font (size 1.27 1.27)) (justify left))
  (property "Intersheetrefs" "${INTERSHEET_REFS}" (at 128.7757 80.01 0) (effects (font (size 1.27 1.27)) (justify left) (hide yes))))
 (global_label "I2C_SDA"
  (shape input)
  (at 144.78 46.99 180)
  (fields_autoplaced yes)
  (effects (font (size 1.27 1.27)) (justify right))
  (property "Intersheetrefs" "${INTERSHEET_REFS}" (at 134.1748 46.99 0) (effects (font (size 1.27 1.27)) (justify right) (hide yes))))
 (global_label "I2C_SCL"
  (shape input)
  (at 86.36 64.77 180)
  (fields_autoplaced yes)
  (effects (font (size 1.27 1.27)) (justify right))
  (property "Intersheetrefs" "${INTERSHEET_REFS}" (at 75.8153 64.77 0) (effects (font (size 1.27 1.27)) (justify right) (hide yes))))
 (global_label "GND"
  (shape input)
  (at 71.12 97.79 0)
  (fields_autoplaced yes)
  (effects (font (size 1.27 1.27)) (justify left))
  (property "Intersheetrefs" "${INTERSHEET_REFS}" (at 77.9757 97.79 0) (effects (font (size 1.27 1.27)) (justify left) (hide yes))))
 (global_label "BAT-"
  (shape input)
  (at 74.93 38.1 270)
  (fields_autoplaced yes)
  (effects (font (size 1.27 1.27)) (justify right))
  (property "Intersheetrefs" "${INTERSHEET_REFS}" (at 74.93 45.9838 90) (effects (font (size 1.27 1.27)) (justify right) (hide yes))))
 (global_label "NRF_SCK"
  (shape input)
  (at 86.36 57.15 180)
  (fields_autoplaced yes)
  (effects (font (size 1.27 1.27)) (justify right))
  (property "Intersheetrefs" "${INTERSHEET_REFS}" (at 74.9686 57.15 0) (effects (font (size 1.27 1.27)) (justify right) (hide yes))))
 (global_label "3V3"
  (shape input)
  (at 41.91 27.94 0)
  (fields_autoplaced yes)
  (effects (font (size 1.27 1.27)) (justify left))
  (property "Intersheetrefs" "${INTERSHEET_REFS}" (at 48.4028 27.94 0) (effects (font (size 1.27 1.27)) (justify left) (hide yes))))
 (symbol
  (lib_id "Motor:Motor_Servo")
  (at 63.5 83.82 0)
  (mirror y)
  (unit 1)
  (exclude_from_sim no)
  (in_bom yes)
  (on_board yes)
  (dnp no)
  (fields_autoplaced yes)
  (property "Reference" "M2" (at 54.61 82.1165 0) (effects (font (size 1.27 1.27)) (justify left)))
  (property "Value" "Motor_Servo" (at 54.61 84.6565 0) (effects (font (size 1.27 1.27)) (justify left)))
  (property "Footprint" "" (at 63.5 88.646 0) (effects (font (size 1.27 1.27)) (hide yes)))
  (property "Datasheet" "http://forums.parallax.com/uploads/attachments/46831/74481.png" (at 63.5 88.646 0) (effects (font (size 1.27 1.27)) (hide yes)))
  (property "Description" "Servo Motor (Futaba, HiTec, JR connector)" (at 63.5 83.82 0) (effects (font (size 1.27 1.27)) (hide yes)))
  (pin "3")
  (pin "1")
  (pin "2"))
 (symbol
  (lib_id "Motor:Motor_Servo")
  (at 63.5 118.11 0)
  (mirror y)
  (unit 1)
  (exclude_from_sim no)
  (in_bom yes)
  (on_board yes)
  (dnp no)
  (fields_autoplaced yes)
  (property "Reference" "M5" (at 54.61 116.4065 0) (effects (font (size 1.27 1.27)) (justify left)))
  (property "Value" "Motor_Servo" (at 54.61 118.9465 0) (effects (font (size 1.27 1.27)) (justify left)))
  (property "Footprint" "" (at 63.5 122.936 0) (effects (font (size 1.27 1.27)) (hide yes)))
  (property "Datasheet" "http://forums.parallax.com/uploads/attachments/46831/74481.png" (at 63.5 122.936 0) (effects (font (size 1.27 1.27)) (hide yes)))
  (property "Description" "Servo Motor (Futaba, HiTec, JR connector)" (at 63.5 118.11 0) (effects (font (size 1.27 1.27)) (hide yes)))
  (pin "3")
  (pin "1")
  (pin "2"))
 (symbol
  (lib_id "RP2040-ZERO:RP2040-ZERO")
  (at 104.14 62.23 0)
  (unit 1)
  (exclude_from_sim no)
  (in_bom yes)
  (on_board yes)
  (dnp no)
  (fields_autoplaced yes)
  (property "Reference" "U1" (at 104.14 36.83 0) (effects (font (size 1.27 1.27))))
  (property "Value" "RP2040-ZERO" (at 104.14 39.37 0) (effects (font (size 1.27 1.27))))
  (property "Footprint" "RP2040-ZERO:MODULE_RP2040-ZERO" (at 104.14 62.23 0) (effects (font (size 1.27 1.27)) (justify bottom) (hide yes)))
  (property "Datasheet" "" (at 104.14 62.23 0) (effects (font (size 1.27 1.27)) (hide yes)))
  (property "Description" "" (at 104.14 62.23 0) (effects (font (size 1.27 1.27)) (hide yes)))
  (property "MF" "Waveshare Electronics" (at 104.14 62.23 0) (effects (font (size 1.27 1.27)) (justify bottom) (hide yes)))
  (property "MAXIMUM_PACKAGE_HEIGHT" "5.35mm" (at 104.14 62.23 0) (effects (font (size 1.27 1.27)) (justify bottom) (hide yes)))
  (property "Package" "Package" (at 104.14 62.23 0) (effects (font (size 1.27 1.27)) (justify bottom) (hide yes)))
  (property "Price" "None" (at 104.14 62.23 0) (effects (font (size 1.27 1.27)) (justify bottom) (hide yes)))
  (property "Check_prices" "https://www.snapeda.com/parts/RP2040-ZERO/Waveshare+Electronics/view-part/?ref=eda" (at 104.14 62.23 0) (effects (font (size 1.27 1.27)) (justify bottom) (hide yes)))
  (property "STANDARD" "Manufacturer Recommendations" (at 104.14 62.23 0) (effects (font (size 1.27 1.27)) (justify bottom) (hide yes)))
  (property "PARTREV" "NA" (at 104.14 62.23 0) (effects (font (size 1.27 1.27)) (justify bottom) (hide yes)))
  (property "SnapEDA_Link" "https://www.snapeda.com/parts/RP2040-ZERO/Waveshare+Electronics/view-part/?ref=snap" (at 104.14 62.23 0) (effects (font (size 1.27 1.27)) (justify bottom) (hide yes)))
  (property "MP" "RP2040-ZERO" (at 104.14 62.23 0) (effects (font (size 1.27 1.27)) (justify bottom) (hide yes)))
  (property "Description_1" "\n                        \n                            Low-Cost, High-Performance Pico-Like MCU Board Based On Raspberry Pi Microcontroller RP2040\n                        \n" (at 104.14 62.23 0) (effects (font (size 1.27 1.27)) (justify bottom) (hide yes)))
  (property "Availability" "Not in stock" (at 104.14 62.23 0) (effects (font (size 1.27 1.27)) (justify bottom) (hide yes)))
  (property "MANUFACTURER" "Waveshare" (at 104.14 62.23 0) (effects (font (size 1.27 1.27)) (justify bottom) (hide yes)))
  (pin "6")
  (pin "9")
  (pin "2")
  (pin "12")
  (pin "16")
  (pin "7")
  (pin "22")
  (pin "8")
  (pin "17")
  (pin "3")
  (pin "20")
  (pin "14")
  (pin "19")
  (pin "1")
  (pin "23")
  (pin "15")
  (pin "13")
  (pin "21")
  (pin "11")
  (pin "10")
  (pin "5")
  (pin "18")
  (pin "4"))
 (symbol
  (lib_id "Device:C_Polarized")
  (at 34.29 30.48 270)
  (unit 1)
  (exclude_from_sim no)
  (in_bom yes)
  (on_board yes)
  (dnp no)
  (fields_autoplaced yes)
  (property "Reference" "C1" (at 35.179 22.86 90) (effects (font (size 1.27 1.27))))
  (property "Value" "C_Polarized" (at 35.179 25.4 90) (effects (font (size 1.27 1.27))))
  (property "Footprint" "" (at 30.48 31.4452 0) (effects (font (size 1.27 1.27)) (hide yes)))
  (property "Datasheet" "~" (at 34.29 30.48 0) (effects (font (size 1.27 1.27)) (hide yes)))
  (property "Description" "Polarized capacitor" (at 34.29 30.48 0) (effects (font (size 1.27 1.27)) (hide yes)))
  (pin "2")
  (pin "1"))
 (symbol
  (lib_id "Motor:Motor_Servo")
  (at 63.5 106.68 0)
  (mirror y)
  (unit 1)
  (exclude_from_sim no)
  (in_bom yes)
  (on_board yes)
  (dnp no)
  (fields_autoplaced yes)
  (property "Reference" "M4" (at 54.61 104.9765 0) (effects (font (size 1.27 1.27)) (justify left)))
  (property "Value" "Motor_Servo" (at 54.61 107.5165 0) (effects (font (size 1.27 1.27)) (justify left)))
  (property "Footprint" "" (at 63.5 111.506 0) (effects (font (size 1.27 1.27)) (hide yes)))
  (property "Datasheet" "http://forums.parallax.com/uploads/attachments/46831/74481.png" (at 63.5 111.506 0) (effects (font (size 1.27 1.27)) (hide yes)))
  (property "Description" "Servo Motor (Futaba, HiTec, JR connector)" (at 63.5 106.68 0) (effects (font (size 1.27 1.27)) (hide yes)))
  (pin "3")
  (pin "1")
  (pin "2"))
 (symbol
  (lib_id "Motor:Motor_Servo")
  (at 63.5 95.25 0)
  (mirror y)
  (unit 1)
  (exclude_from_sim no)
  (in_bom yes)
  (on_board yes)
  (dnp no)
  (fields_autoplaced yes)
  (property "Reference" "M3" (at 54.61 93.5465 0) (effects (font (size 1.27 1.27)) (justify left)))
  (property "Value" "Motor_Servo" (at 54.61 96.0865 0) (effects (font (size 1.27 1.27)) (justify left)))
  (property "Footprint" "" (at 63.5 100.076 0) (effects (font (size 1.27 1.27)) (hide yes)))
  (property "Datasheet" "http://forums.parallax.com/uploads/attachments/46831/74481.png" (at 63.5 100.076 0) (effects (font (size 1.27 1.27)) (hide yes)))
  (property "Description" "Servo Motor (Futaba, HiTec, JR connector)" (at 63.5 95.25 0) (effects (font (size 1.27 1.27)) (hide yes)))
  (pin "3")
  (pin "1")
  (pin "2"))
 (symbol
  (lib_id "RF:NRF24L01_Breakout")
  (at 41.91 57.15 0)
  (mirror y)
  (unit 1)
  (exclude_from_sim no)
  (in_bom yes)
  (on_board yes)
  (dnp no)
  (property "Reference" "U3" (at 27.686 66.04 90) (effects (font (size 1.27 1.27)) (justify left)))
  (property "Value" "NRF24L01_Breakout" (at 30.226 66.04 90) (effects (font (size 1.27 1.27)) (justify left)))
  (property "Footprint" "RF_Module:nRF24L01_Breakout" (at 38.1 41.91 0) (effects (font (size 1.27 1.27)
    (italic yes)) (justify left) (hide yes)))
  (property "Datasheet" "http://www.nordicsemi.com/eng/content/download/2730/34105/file/nRF24L01_Product_Specification_v2_0.pdf" (at 41.91 59.69 0) (effects (font (size 1.27 1.27)) (hide yes)))
  (property "Description" "Ultra low power 2.4GHz RF Transceiver, Carrier PCB" (at 41.91 57.15 0) (effects (font (size 1.27 1.27)) (hide yes)))
  (pin "1")
  (pin "6")
  (pin "7")
  (pin "2")
  (pin "3")
  (pin "4")
  (pin "5")
  (pin "8"))
 (symbol
  (lib_id "Sensor_Motion:MPU-6050")
  (at 162.56 54.61 0)
  (unit 1)
  (exclude_from_sim no)
  (in_bom yes)
  (on_board yes)
  (dnp no)
  (fields_autoplaced yes)
  (property "Reference" "U2" (at 164.7541 71.12 0) (effects (font (size 1.27 1.27)) (justify left)))
  (property "Value" "MPU-6050" (at 164.7541 73.66 0) (effects (font (size 1.27 1.27)) (justify left)))
  (property "Footprint" "Sensor_Motion:InvenSense_QFN-24_4x4mm_P0.5mm" (at 162.56 74.93 0) (effects (font (size 1.27 1.27)) (hide yes)))
  (property "Datasheet" "https://invensense.tdk.com/wp-content/uploads/2015/02/MPU-6000-Datasheet1.pdf" (at 162.56 58.42 0) (effects (font (size 1.27 1.27)) (hide yes)))
  (property "Description" "InvenSense 6-Axis Motion Sensor, Gyroscope, Accelerometer, I2C" (at 162.56 54.61 0) (effects (font (size 1.27 1.27)) (hide yes)))
  (pin "22")
  (pin "24")
  (pin "4")
  (pin "7")
  (pin "10")
  (pin "12")
  (pin "17")
  (pin "11")
  (pin "15")
  (pin "16")
  (pin "18")
  (pin "19")
  (pin "2")
  (pin "1")
  (pin "20")
  (pin "14")
  (pin "21")
  (pin "13")
  (pin "23")
  (pin "3")
  (pin "5")
  (pin "6")
  (pin "8")
  (pin "9"))
 (symbol
  (lib_id "Device:C")
  (at 34.29 36.83 90)
  (mirror x)
  (unit 1)
  (exclude_from_sim no)
  (in_bom yes)
  (on_board yes)
  (dnp no)
  (property "Reference" "C2" (at 34.29 44.45 90) (effects (font (size 1.27 1.27))))
  (property "Value" "C" (at 34.29 41.91 90) (effects (font (size 1.27 1.27))))
  (property "Footprint" "" (at 38.1 37.7952 0) (effects (font (size 1.27 1.27)) (hide yes)))
  (property "Datasheet" "~" (at 34.29 36.83 0) (effects (font (size 1.27 1.27)) (hide yes)))
  (property "Description" "Unpolarized capacitor" (at 34.29 36.83 0) (effects (font (size 1.27 1.27)) (hide yes)))
  (pin "1")
  (pin "2"))
 (symbol
  (lib_name "Motor_Servo_1")
  (lib_id "Motor:Motor_Servo")
  (at 72.39 31.75 0)
  (unit 1)
  (exclude_from_sim no)
  (in_bom yes)
  (on_board yes)
  (dnp no)
  (fields_autoplaced yes)
  (property "Reference" "P1" (at 70.612 23.876 0) (effects (font (size 1.27 1.27)) (justify left)))
  (property "Value" "ESC" (at 70.612 26.416 0) (effects (font (size 1.27 1.27)) (justify left)))
  (property "Footprint" "" (at 72.39 36.576 0) (effects (font (size 1.27 1.27)) (hide yes)))
  (property "Datasheet" "http://forums.parallax.com/uploads/attachments/46831/74481.png" (at 72.39 36.576 0) (effects (font (size 1.27 1.27)) (hide yes)))
  (property "Description" "Servo Motor (Futaba, HiTec, JR connector)" (at 72.39 31.75 0) (effects (font (size 1.27 1.27)) (hide yes)))
  (pin "3")
  (pin "1")
  (pin "2")
  (pin "4")
  (pin "5")
  (pin "8")
  (pin "7")
  (pin "6"))
 (sheet_instances
  (path ""
   (page "1"))))
